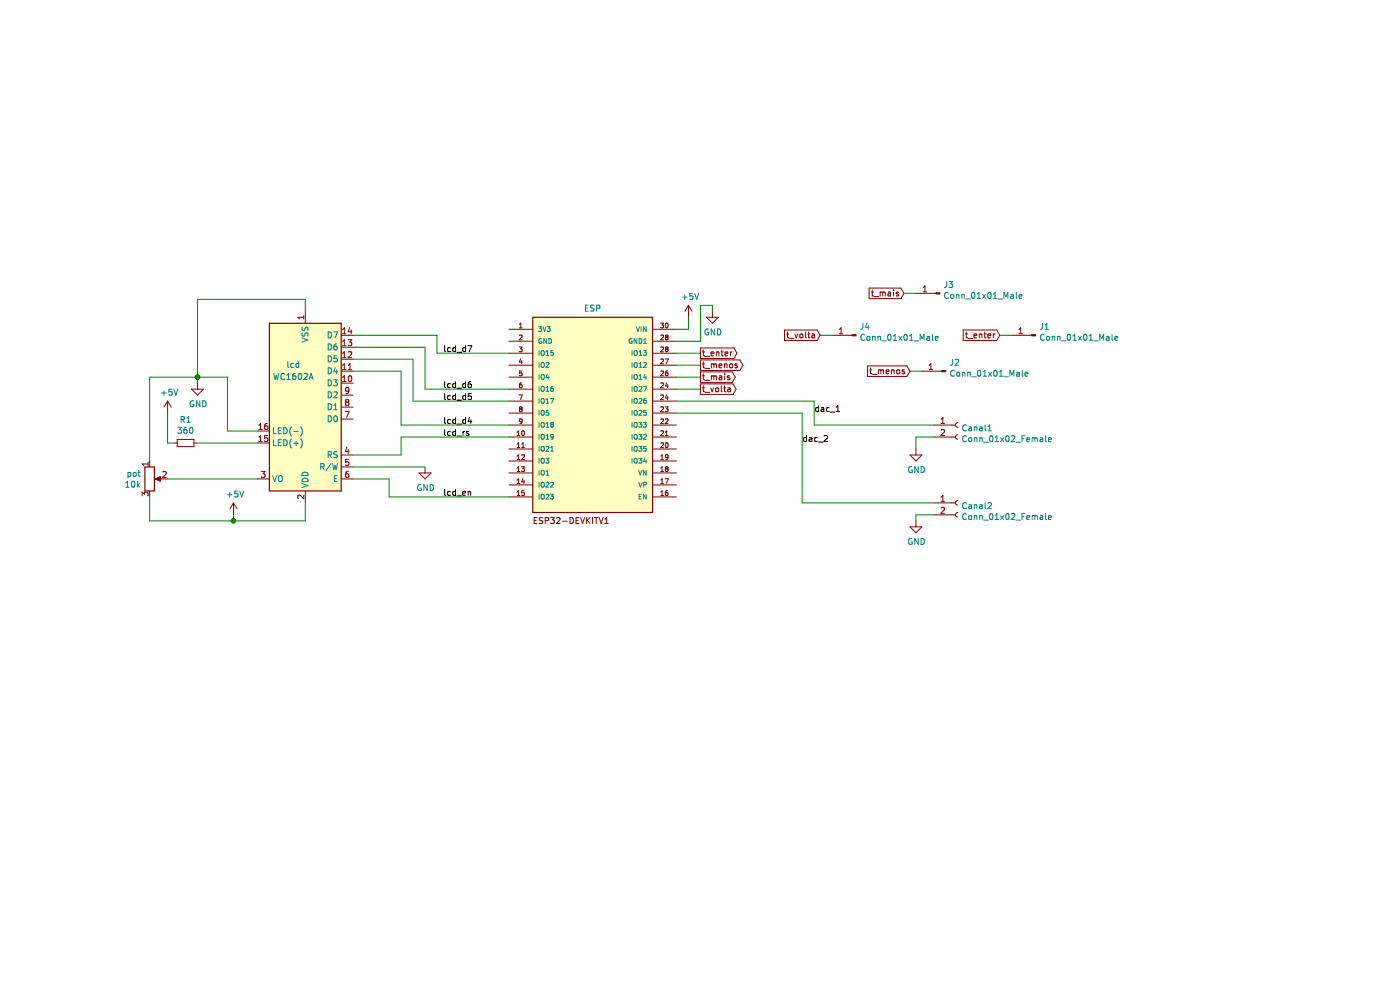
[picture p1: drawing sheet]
EESchema Schematic File Version 4
EELAYER 30 0
EELAYER END
$Descr A4 11693 8268
encoding utf-8
Sheet 1 1
Title ""
Date ""
Rev ""
Comp ""
Comment1 ""
Comment2 ""
Comment3 ""
Comment4 ""
$EndDescr
$Comp
L ESP32DEVKITV1:ESP32DEVKITV1 ESP
U 1 1
P 4950 3650
F 0 "ESP" V 3874 3650 50  0000 C CNN
F 1 "ESP32DEVKITV1" H 4950 3650 50  0001 L BNN
F 2 "ESP32-DEVKITV1" H 4950 3650 50  0001 L BNN
F 3 "" H 4950 3650 50  0001 L BNN
F 4 "None" H 4950 3650 50  0001 L BNN "Price"
F 5 "ESP32 DEVKIT V1" H 4950 3650 50  0001 L BNN "MP"
F 6 "Unavailable" H 4950 3650 50  0001 L BNN "Availability"
F 7 "Dual core, Wi-Fi: 2.4 GHz up to 150 Mbits/s,BLE (Bluetooth Low Energy) and legacy Bluetooth, 32 bits, Up to 240 MHz" H 4950 3650 50  0001 L BNN "Description"
F 8 "Package" H 4950 3650 50  0001 L BNN "Package"
F 9 "Do it" H 4950 3650 50  0001 L BNN "MF"
	1    4950 3650
	0    1    1    0   
$EndComp
$Comp
L power:+5V #PWR?
U 1 1
P 5750 2650
F 0 "#PWR?" H 5750 2500 50  0001 C CNN
F 1 "+5V" H 5765 2823 50  0000 C CNN
F 2 "" H 5750 2650 50  0001 C CNN
F 3 "" H 5750 2650 50  0001 C CNN
	1    5750 2650
	1    0    0    -1  
$EndComp
$Comp
L power:GND #PWR?
U 1 1
P 5950 2600
F 0 "#PWR?" H 5950 2350 50  0001 C CNN
F 1 "GND" H 5955 2427 50  0000 C CNN
F 2 "" H 5950 2600 50  0001 C CNN
F 3 "" H 5950 2600 50  0001 C CNN
	1    5950 2600
	1    0    0    -1  
$EndComp
Wire Wire Line
	5750 2650 5750 2750
Wire Wire Line
	5750 2750 5650 2750
Wire Wire Line
	5950 2600 5950 2550
Wire Wire Line
	5950 2550 5850 2550
Wire Wire Line
	5850 2850 5650 2850
Wire Wire Line
	5850 2550 5850 2850
Wire Wire Line
	5650 3250 5850 3250
Wire Wire Line
	5650 3150 5850 3150
Wire Wire Line
	5850 3050 5650 3050
Wire Wire Line
	5850 2950 5650 2950
Text GLabel 5850 3250 2    50   Output ~ 0
t_volta
Text GLabel 5850 3150 2    50   Output ~ 0
t_mais
Text GLabel 5850 3050 2    50   Output ~ 0
t_menos
Wire Wire Line
	7550 2450 7650 2450
Wire Wire Line
	7600 3100 7700 3100
Wire Wire Line
	6850 2800 6950 2800
Text GLabel 6850 2800 0    50   Input ~ 0
t_volta
Text GLabel 7600 3100 0    50   Input ~ 0
t_menos
Text GLabel 7550 2450 0    50   Input ~ 0
t_mais
Wire Wire Line
	8350 2800 8450 2800
Text GLabel 8350 2800 0    50   Input ~ 0
t_enter
$Comp
L Connector:Conn_01x01_Male J4
U 1 1
P 7150 2800
F 0 "J4" H 7122 2732 50  0000 R CNN
F 1 "Conn_01x01_Male" H 7122 2823 50  0000 R CNN
F 2 "" H 7150 2800 50  0001 C CNN
F 3 "~" H 7150 2800 50  0001 C CNN
	1    7150 2800
	-1   0    0    1   
$EndComp
$Comp
L Connector:Conn_01x01_Male J1
U 1 1
P 8650 2800
F 0 "J1" H 8622 2732 50  0000 R CNN
F 1 "Conn_01x01_Male" H 8622 2823 50  0000 R CNN
F 2 "" H 8650 2800 50  0001 C CNN
F 3 "~" H 8650 2800 50  0001 C CNN
	1    8650 2800
	-1   0    0    1   
$EndComp
$Comp
L Connector:Conn_01x01_Male J2
U 1 1
P 7900 3100
F 0 "J2" H 7872 3032 50  0000 R CNN
F 1 "Conn_01x01_Male" H 7872 3123 50  0000 R CNN
F 2 "" H 7900 3100 50  0001 C CNN
F 3 "~" H 7900 3100 50  0001 C CNN
	1    7900 3100
	-1   0    0    1   
$EndComp
$Comp
L Connector:Conn_01x01_Male J3
U 1 1
P 7850 2450
F 0 "J3" H 7822 2382 50  0000 R CNN
F 1 "Conn_01x01_Male" H 7822 2473 50  0000 R CNN
F 2 "" H 7850 2450 50  0001 C CNN
F 3 "~" H 7850 2450 50  0001 C CNN
	1    7850 2450
	-1   0    0    1   
$EndComp
Text GLabel 5850 2950 2    50   Output ~ 0
t_enter
$Comp
L Connector:Conn_01x02_Female Canal1
U 1 1
P 8000 3550
F 0 "Canal1" H 8028 3526 50  0000 L CNN
F 1 "Conn_01x02_Female" H 8028 3435 50  0000 L CNN
F 2 "" H 8000 3550 50  0001 C CNN
F 3 "~" H 8000 3550 50  0001 C CNN
	1    8000 3550
	1    0    0    -1  
$EndComp
$Comp
L power:GND #PWR?
U 1 1
P 7650 3750
F 0 "#PWR?" H 7650 3500 50  0001 C CNN
F 1 "GND" H 7655 3577 50  0000 C CNN
F 2 "" H 7650 3750 50  0001 C CNN
F 3 "" H 7650 3750 50  0001 C CNN
	1    7650 3750
	1    0    0    -1  
$EndComp
Wire Wire Line
	7650 3750 7650 3650
Wire Wire Line
	7650 3650 7800 3650
$Comp
L Connector:Conn_01x02_Female Canal2
U 1 1
P 8000 4200
F 0 "Canal2" H 8028 4176 50  0000 L CNN
F 1 "Conn_01x02_Female" H 8028 4085 50  0000 L CNN
F 2 "" H 8000 4200 50  0001 C CNN
F 3 "~" H 8000 4200 50  0001 C CNN
	1    8000 4200
	1    0    0    -1  
$EndComp
$Comp
L power:GND #PWR?
U 1 1
P 7650 4350
F 0 "#PWR?" H 7650 4100 50  0001 C CNN
F 1 "GND" H 7655 4177 50  0000 C CNN
F 2 "" H 7650 4350 50  0001 C CNN
F 3 "" H 7650 4350 50  0001 C CNN
	1    7650 4350
	1    0    0    -1  
$EndComp
Wire Wire Line
	7650 4350 7650 4300
Wire Wire Line
	7650 4300 7800 4300
Wire Wire Line
	6800 3550 7800 3550
Wire Wire Line
	6700 4200 7800 4200
Text Label 6700 3700 0    50   ~ 0
dac_2
Text Label 6800 3450 0    50   ~ 0
dac_1
$Comp
L Display_Character:WC1602A lcd
U 1 1
P 2550 3400
F 0 "lcd" H 2650 3050 50  0000 C CNN
F 1 "WC1602A" H 2650 3150 50  0000 C CNN
F 2 "Display:WC1602A" H 2550 2500 50  0001 C CIN
F 3 "http://www.wincomlcd.com/pdf/WC1602A-SFYLYHTC06.pdf" H 3250 3400 50  0001 C CNN
	1    2550 3400
	-1   0    0    1   
$EndComp
Wire Wire Line
	4250 2950 3650 2950
Wire Wire Line
	3650 2950 3650 2800
Wire Wire Line
	3650 2800 2950 2800
Wire Wire Line
	4250 3250 3550 3250
Wire Wire Line
	3550 3250 3550 2900
Wire Wire Line
	3550 2900 2950 2900
Wire Wire Line
	3450 3350 3450 3000
Wire Wire Line
	3450 3000 2950 3000
Wire Wire Line
	3450 3350 4250 3350
Wire Wire Line
	4250 3550 3350 3550
Wire Wire Line
	3350 3550 3350 3100
Wire Wire Line
	3350 3100 2950 3100
Text Label 3700 2950 0    50   ~ 0
lcd_d7
Text Label 3700 3250 0    50   ~ 0
lcd_d6
Text Label 3700 3350 0    50   ~ 0
lcd_d5
Text Label 3700 3550 0    50   ~ 0
lcd_d4
Wire Wire Line
	4250 3650 3350 3650
Wire Wire Line
	3350 3650 3350 3800
Wire Wire Line
	3350 3800 2950 3800
Text Label 3700 3650 0    50   ~ 0
lcd_rs
$Comp
L power:GND #PWR?
U 1 1
P 3550 3900
F 0 "#PWR?" H 3550 3650 50  0001 C CNN
F 1 "GND" H 3555 3727 50  0000 C CNN
F 2 "" H 3550 3900 50  0001 C CNN
F 3 "" H 3550 3900 50  0001 C CNN
	1    3550 3900
	1    0    0    -1  
$EndComp
Wire Wire Line
	3550 3900 2950 3900
Wire Wire Line
	4250 4150 3250 4150
Wire Wire Line
	3250 4150 3250 4000
Wire Wire Line
	3250 4000 2950 4000
Text Label 3700 4150 0    50   ~ 0
lcd_en
$Comp
L Device:R_POT pot
U 1 1
P 1250 4000
F 0 "pot" H 1180 4046 50  0000 R CNN
F 1 "10k" H 1180 3955 50  0000 R CNN
F 2 "" H 1250 4000 50  0001 C CNN
F 3 "~" H 1250 4000 50  0001 C CNN
	1    1250 4000
	1    0    0    -1  
$EndComp
Wire Wire Line
	1400 4000 2150 4000
$Comp
L Device:R_Small R1
U 1 1
P 1550 3700
F 0 "R1" V 1354 3700 50  0000 C CNN
F 1 "360" V 1445 3700 50  0000 C CNN
F 2 "" H 1550 3700 50  0001 C CNN
F 3 "~" H 1550 3700 50  0001 C CNN
	1    1550 3700
	0    1    1    0   
$EndComp
Wire Wire Line
	1650 3700 2150 3700
Wire Wire Line
	6700 4200 6700 3450
Wire Wire Line
	5650 3450 6700 3450
Wire Wire Line
	6800 3550 6800 3350
Wire Wire Line
	5650 3350 6800 3350
$Comp
L power:GND #PWR?
U 1 1
P 1650 3200
F 0 "#PWR?" H 1650 2950 50  0001 C CNN
F 1 "GND" H 1655 3027 50  0000 C CNN
F 2 "" H 1650 3200 50  0001 C CNN
F 3 "" H 1650 3200 50  0001 C CNN
	1    1650 3200
	1    0    0    -1  
$EndComp
Wire Wire Line
	2550 2600 2550 2500
Wire Wire Line
	1900 3600 1900 3150
Wire Wire Line
	1900 3150 1650 3150
Wire Wire Line
	1650 3150 1650 3200
Wire Wire Line
	1900 3600 2150 3600
Wire Wire Line
	2550 2500 1650 2500
Wire Wire Line
	1650 2500 1650 3150
Connection ~ 1650 3150
Wire Wire Line
	1650 3150 1250 3150
$Comp
L power:+5V #PWR?
U 1 1
P 1950 4300
F 0 "#PWR?" H 1950 4150 50  0001 C CNN
F 1 "+5V" H 1965 4473 50  0000 C CNN
F 2 "" H 1950 4300 50  0001 C CNN
F 3 "" H 1950 4300 50  0001 C CNN
	1    1950 4300
	1    0    0    -1  
$EndComp
Wire Wire Line
	2550 4200 2550 4350
Wire Wire Line
	2550 4350 1950 4350
Wire Wire Line
	1250 4150 1250 4350
Wire Wire Line
	1950 4350 1950 4300
Connection ~ 1950 4350
Wire Wire Line
	1950 4350 1250 4350
$Comp
L power:+5V #PWR?
U 1 1
P 1400 3450
F 0 "#PWR?" H 1400 3300 50  0001 C CNN
F 1 "+5V" H 1415 3623 50  0000 C CNN
F 2 "" H 1400 3450 50  0001 C CNN
F 3 "" H 1400 3450 50  0001 C CNN
	1    1400 3450
	1    0    0    -1  
$EndComp
Wire Wire Line
	1250 3150 1250 3850
Wire Wire Line
	1450 3700 1400 3700
Wire Wire Line
	1400 3700 1400 3450
$EndSCHEMATC
